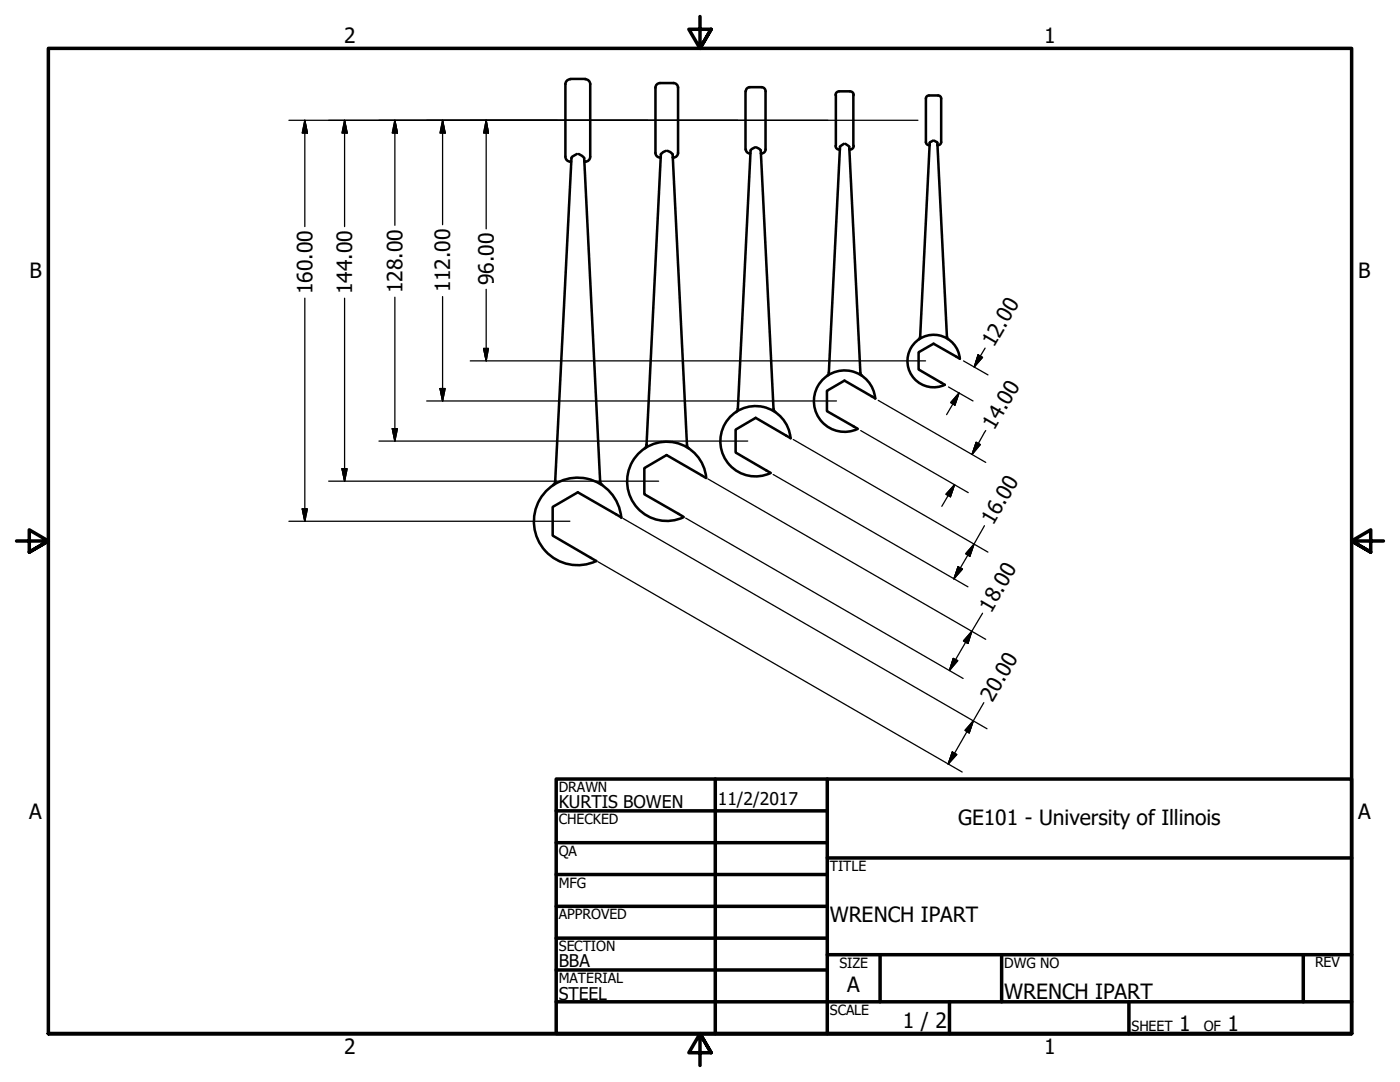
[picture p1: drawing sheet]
<svg xmlns="http://www.w3.org/2000/svg" width="279mm" height="216mm" viewBox="0 0 279 216" stroke-linecap="round" stroke-linejoin="round" font-family="sans-serif">
<!-- layer: Visible (ANSI) -->
<g fill="none" stroke="#000" stroke-width=".51">
<path d="M112.8 16.8v14.4M113.8 15.7h3M113.8 15.8a.98 .98 0 0 0-1 1M116.8 15.8a.98 .98 0 0 1 1 1M117.8 16.8v14.4M130.8 17.5a.92 .92 0 0 1 .9-.9h2.7a.92 .92 0 0 1 .9 .9M130.8 17.5v13a.94 .94 0 0 0 1.1 .9M135.3 17.5v13a.94 .94 0 0 1-1.1 .9M148.8 18.2v11.6M152 17.4a.79 .79 0 0 1 .8 .8v11.6a.79 .79 0 0 1-.8 .8M152 17.4h-2.4a.79 .79 0 0 0-.8 .8M166.8 18.9v10.2"/>
<path d="M169.6 18.2h-2.1a.73 .73 0 0 0-.7 .8M169.6 18.2a.73 .73 0 0 1 .8 .8M170.3 18.9v10.2M184.8 19.7v8.7M187.2 19h-1.8a.6 .6 0 0 0-.6 .7M187.2 19a.6 .6 0 0 1 .6 .7M187.8 19.7v8.7M112.8 31.3a1 1 0 0 0 1.2 1M115.1 30.7a1.39 1.39 0 0 0-1.1 .9l-3.2 64.4-.2 .6-.2 .2M115.5 30.7l1.1 .9 3.2 64.4v.3l.4 .5M116.6 32.3h.2M117.8 31.3a.98 .98 0 0 1-1 1"/>
<path d="M132.9 30.1l-.6 .3-.4 .4-2.9 58-.1 .4-.2 .3M133.2 30.1l.6 .3 .4 .4 2.9 58 .1 .4 .3 .3M148.8 29.8a.8 .8 0 0 0 .9 .8M150.7 29.4l-.9 .6-2.5 51.6-.4 .6M150.9 29.4l.9 .6 2.6 51.6 .3 .6M151.8 30.6h.2M166.8 29.1a.73 .73 0 0 0 .7 .7M167.5 29.8h.1M168.4 28.7l-.8 .6-2.2 45.1v.3l-.3 .2M168.7 28.7l.8 .6 2.2 45.1 .1 .3 .2 .2M169.5 29.8h.1M170.4 29.1a.73 .73 0 0 1-.8 .7"/>
<path d="M184.8 28.4a.63 .63 0 0 0 .7 .6M186.2 28.1l-.7 .3-1.9 38.8-.2 .5M186.4 28.1l.7 .3 1.9 38.8 .2 .5M187.1 29h.1M187.8 28.4a.6 .6 0 0 1-.6 .6M174.7 79.5a6.1 6.1 0 0 0-7.4-5.5 6.1 6.1 0 0 0-4.6 8 6.1 6.1 0 0 0 8.5 3.6M174.7 79.5l-6.2-3.6-3.5 2.1v4l6.1 3.5M191.5 71.6l-5.2-3-3 1.7v3.4l5.3 3.1a5.2 5.2 0 0 1-7.2-3.1 5.2 5.2 0 0 1 3.9-6.8 5.2 5.2 0 0 1 6.3 4.7M140.9 95.4l-7.9-4.6-4.4 2.6v5.2l7.8 4.5M140.9 95.4a7.9 7.9 0 0 0-9.4-7.1 7.9 7.9 0 0 0-5.9 10.2 7.9 7.9 0 0 0 10.8 4.7M157.8 87.5a7 7 0 0 0-8.4-6.3 7 7 0 0 0-5.3 9.1 7 7 0 0 0 9.7 4.1M157.8 87.4l-7-4-4 2.3v4.6l7 4.1"/>
<path d="M124 103.3l-8.7-5.1-5 3v5.7l8.7 5a8.7 8.7 0 0 1-12-5.1 8.7 8.7 0 0 1 6.5-11.3 8.7 8.7 0 0 1 10.5 7.8"/>
</g>
<!-- layer: Border (ANSI) -->
<g fill="none" stroke="#000" stroke-width=".7">
<path d="M139.7 3.3v6.4l-2.2-3.9h4.4l-2.2 3.9 2.2-3.9M3.3 107.9h6.4l-3.9-2.2v4.5l3.9-2.3-3.9 2.3M276.1 107.9h-6.4l3.9-2.2v4.5l-3.9-2.3 3.9 2.3M111 155.4h158.7v50.8h-158.7zM142.7 155.4v50.8M165.1 155.4v50.8M111 161.8h54.1M111 168.1h54.1M111 174.5h54.1M165.1 171.2h104.6M111 180.8h54.1M111 187.2h54.1"/>
<path d="M111 193.5h54.1M111 199.9h158.7M165.1 190.5h104.6M175.6 190.5v9.4M189.5 199.9v6.3M199.9 190.5v9.4M225.3 199.9v6.3M260.1 190.5v9.4M9.7 206.2v-196.5h260v196.5h-260h260M141.9 210.1l-2.2-3.9 2.2 3.9h-4.4l2.2-3.9v6.4"/>
</g>
<!-- layer: Dimension (ANSI) -->
<g fill="none" stroke="#000" stroke-width=".25">
<path d="M57.7 24h125.5M60.8 24l.5 2.5h-1zM60.8 24v21.2M68.8 24l.5 2.5h-1zM68.8 24v21.2M78.8 24l.5 2.5h-1zM78.8 24v21M88.3 24l.5 2.5h-1zM88.3 24v20.8M97 24l.5 2.5h-1zM97 24v21.7M60.8 59.5v44.5"/>
<path d="M68.8 59.5v36.5M78.8 59.3v28.7M88.3 59.2v20.8M97 57.7v14.3M87.8 77.5h1l-.5 2.5zM93.9 72h90.8M96.5 69.5h1l-.5 2.5zM175.3 79.9l21.4 12.4M189.3 77.2l4.9 2.8M191.4 78.4l-.8 2.4-.9-.5zM191.4 78.4l-2.5 4.3M192.3 72l4.9 2.8"/>
<path d="M195.2 70.8l.9 .5-1.7 1.9zM196.6 69.5l-2.2 3.7M65.6 96h65.8M68.3 93.5h1l-.5 2.5zM75.6 88h73.6M78.3 85.5h1l-.5 2.5zM85.2 80h81.7M141.3 95.6l55.4 32M154.3 94.7l38.9 22.4M158.3 87.7l38.9 22.5M171.8 85.9l21.4 12.4M190.5 96.7l-.8 2.4-.9-.5z"/>
<path d="M190.5 96.7l-2.5 4.3M194.8 88.3l.8 .4-1.6 2zM196.7 85.9l-2.7 4.8M57.7 104h56M60.3 101.5h1l-.5 2.5zM119.3 112.1l72.7 42M124.3 103.4l72.7 42M136.8 103.4l55.4 32M191.2 113.1l.9 .4-1.7 2zM194.4 108.6l-.9 2.4-.8-.5zM196.5 104.9l-6.1 10.6M190.2 131.4l.9 .4-1.6 2z"/>
<path d="M193.9 126l-.7 2.4-.9-.5zM196.1 122.4l-6.6 11.4M190.1 150.1l.8 .5-1.7 1.9zM194.2 143.8l-.8 2.4-.8-.5zM196.3 140.2l-7.1 12.3"/>
</g>
<g fill="#000" stroke="#000" stroke-width=".25">
<path d="M60.8 24l.5 2.5zM60.8 24l.5 2.5h-1zM68.8 24l.5 2.5zM68.8 24l.5 2.5h-1zM78.8 24l.5 2.5zM78.8 24l.5 2.5h-1zM88.3 24l.5 2.5zM88.3 24l.5 2.5h-1zM97 24l.5 2.5zM97 24l.5 2.5h-1zM87.8 77.5l.5 2.5zM87.8 77.5h1l-.5 2.5z"/>
<path d="M96.5 69.5l.5 2.5zM96.5 69.5h1l-.5 2.5zM195.2 70.8l-.8 2.4zM195.2 70.8l.9 .5-1.7 1.9zM68.3 93.5l.5 2.5zM68.3 93.5h1l-.5 2.5zM78.3 85.5l.5 2.5zM78.3 85.5h1l-.5 2.5zM190.5 96.7l-.8 2.4zM190.5 96.7l-.8 2.4-.9-.5zM191.4 78.4l-.8 2.4zM191.4 78.4l-.8 2.4-.9-.5z"/>
<path d="M194.8 88.3l-.8 2.4zM194.8 88.3l.8 .4-1.6 2zM60.3 101.5l.5 2.5zM60.3 101.5h1l-.5 2.5zM191.2 113.1l-.8 2.4zM191.2 113.1l.9 .4-1.7 2zM194.4 108.6l-.9 2.4zM194.4 108.6l-.9 2.4-.8-.5zM190.2 131.4l-.7 2.4zM190.2 131.4l.9 .4-1.6 2zM193.9 126l-.7 2.4zM193.9 126l-.7 2.4-.9-.5z"/>
<path d="M190.1 150.1l-.9 2.4zM190.1 150.1l.8 .5-1.7 1.9zM194.2 143.8l-.8 2.4zM194.2 143.8l-.8 2.4-.8-.5z"/>
</g>
<g font-size="4.2">
<text x="68.7" y="8.6">2</text>
<text x="208.4" y="8.6">1</text>
<text x="5.9" y="55.5">B</text>
<text x="62.4" y="58.7" transform="rotate(-90 62.4 58.7)">160.00</text>
<text x="70.3" y="58.7" transform="rotate(-90 70.3 58.7)">144.00</text>
<text x="80.3" y="58.5" transform="rotate(-90 80.3 58.5)">128.00</text>
<text x="89.9" y="58.4" transform="rotate(-90 89.9 58.4)">112.00</text>
<text x="98.6" y="56.9" transform="rotate(-90 98.6 56.9)">96.00</text>
<text x="271.1" y="55.5">B</text>
<text x="198.3" y="69.5" transform="rotate(-60 198.3 69.5)">12.00</text>
<text x="198.4" y="86" transform="rotate(-60 198.4 86)">14.00</text>
<text x="198.2" y="105" transform="rotate(-60 198.2 105)">16.00</text>
<text x="197.8" y="122.4" transform="rotate(-60 197.8 122.4)">18.00</text>
<text x="198.1" y="140.3" transform="rotate(-60 198.1 140.3)">20.00</text>
<text x="5.8" y="163.4">A</text>
<text x="191.2" y="164.5">GE101 - University of Illinois</text>
<text x="271" y="163.4">A</text>
<text x="165.6" y="183.9">WRENCH IPART</text>
<text x="169.1" y="198">A</text>
<text x="200.4" y="199.3">WRENCH IPART</text>
<text x="180.1" y="205.1">1 / 2</text>
<text x="235.3" y="205.7">1</text>
<text x="245" y="205.7">1</text>
<text x="68.7" y="210.3">2</text>
<text x="208.4" y="210.3">1</text>
</g>
<g font-size="3.5">
<text x="111.5" y="161.2">KURTIS BOWEN</text>
<text x="143.3" y="160.7">11/2/2017</text>
<text x="111.5" y="193">BBA</text>
<text x="111.5" y="199.5">STEEL</text>
</g>
<g font-size="2.8">
<text x="111.5" y="158">DRAWN</text>
<text x="111.5" y="164.4">CHECKED</text>
<text x="111.5" y="170.8">QA</text>
<text x="165.6" y="173.7">TITLE</text>
<text x="111.5" y="177.1">MFG</text>
<text x="111.5" y="183.5">APPROVED</text>
<text x="111.5" y="189.7">SECTION</text>
<text x="111.5" y="196.2">MATERIAL</text>
<text x="167.5" y="193.1">SIZE</text>
<text x="200.4" y="193.1">DWG NO</text>
<text x="262.4" y="193">REV</text>
<text x="165.6" y="202.5">SCALE</text>
<text x="225.8" y="205.7">SHEET</text>
<text x="240.2" y="205.7">OF</text>
</g>
</svg>
